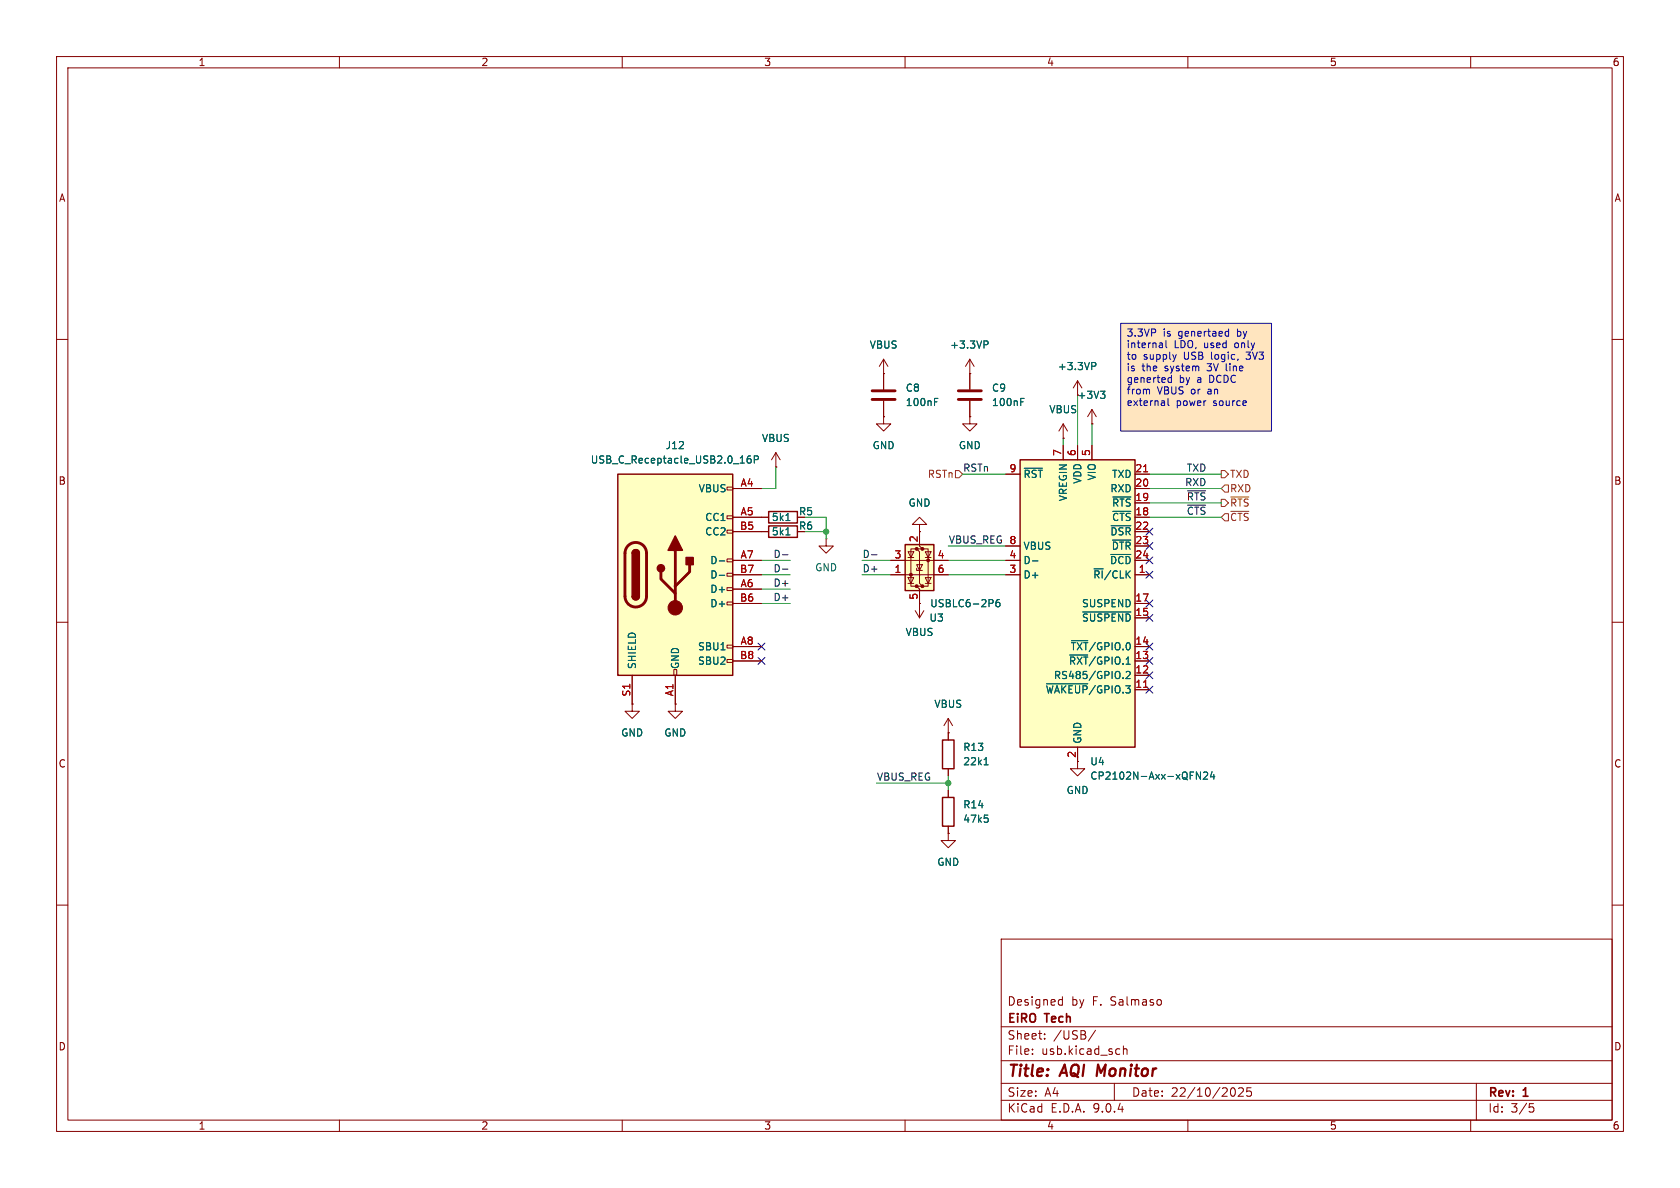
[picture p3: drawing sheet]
(kicad_sch
 (version 20250114)
 (generator "eeschema")
 (generator_version "9.0")
 (paper "A4")
 (title_block
  (title "AQI Monitor")
  (date "22/10/2025")
  (rev "1")
  (company "EiRO Tech")
  (comment 1 "Designed by F. Salmaso"))
 (lib_symbols
  (symbol "Connector:USB_C_Receptacle_USB2.0_16P"
   (pin_names
    (offset 1.016)) (exclude_from_sim no) (in_bom yes) (on_board yes)
   (property "Reference" "J" (at 0 22.225 0) (effects (font (size 1.27 1.27))))
   (property "Value" "USB_C_Receptacle_USB2.0_16P" (at 0 19.685 0) (effects (font (size 1.27 1.27))))
   (property "Footprint" "" (at 3.81 0 0) (effects (font (size 1.27 1.27)) (hide yes)))
   (property "Datasheet" "https://www.usb.org/sites/default/files/documents/usb_type-c.zip" (at 3.81 0 0) (effects (font (size 1.27 1.27)) (hide yes)))
   (property "Description" "USB 2.0-only 16P Type-C Receptacle connector" (at 0 0 0) (effects (font (size 1.27 1.27)) (hide yes)))
   (symbol "USB_C_Receptacle_USB2.0_16P_0_0"
    (rectangle (start -0.254 -17.78) (end 0.254 -16.764) (stroke (width 0) (type default)) (fill (type none)))
    (rectangle (start 10.16 15.494) (end 9.144 14.986) (stroke (width 0) (type default)) (fill (type none)))
    (rectangle (start 10.16 10.414) (end 9.144 9.906) (stroke (width 0) (type default)) (fill (type none)))
    (rectangle (start 10.16 7.874) (end 9.144 7.366) (stroke (width 0) (type default)) (fill (type none)))
    (rectangle (start 10.16 2.794) (end 9.144 2.286) (stroke (width 0) (type default)) (fill (type none)))
    (rectangle (start 10.16 0.254) (end 9.144 -0.254) (stroke (width 0) (type default)) (fill (type none)))
    (rectangle (start 10.16 -2.286) (end 9.144 -2.794) (stroke (width 0) (type default)) (fill (type none)))
    (rectangle (start 10.16 -4.826) (end 9.144 -5.334) (stroke (width 0) (type default)) (fill (type none)))
    (rectangle (start 10.16 -12.446) (end 9.144 -12.954) (stroke (width 0) (type default)) (fill (type none)))
    (rectangle (start 10.16 -14.986) (end 9.144 -15.494) (stroke (width 0) (type default)) (fill (type none))))
   (symbol "USB_C_Receptacle_USB2.0_16P_0_1"
    (rectangle (start -10.16 17.78) (end 10.16 -17.78) (stroke (width 0.254) (type default)) (fill (type background)))
    (polyline (pts (xy -8.89 -3.81) (xy -8.89 3.81)) (stroke (width 0.508) (type default)) (fill (type none)))
    (rectangle (start -7.62 -3.81) (end -6.35 3.81) (stroke (width 0.254) (type default)) (fill (type outline)))
    (arc (start -7.62 3.81) (mid -6.985 4.4423) (end -6.35 3.81) (stroke (width 0.254) (type default)) (fill (type none)))
    (arc (start -7.62 3.81) (mid -6.985 4.4423) (end -6.35 3.81) (stroke (width 0.254) (type default)) (fill (type outline)))
    (arc (start -8.89 3.81) (mid -6.985 5.7067) (end -5.08 3.81) (stroke (width 0.508) (type default)) (fill (type none)))
    (arc (start -5.08 -3.81) (mid -6.985 -5.7067) (end -8.89 -3.81) (stroke (width 0.508) (type default)) (fill (type none)))
    (arc (start -6.35 -3.81) (mid -6.985 -4.4423) (end -7.62 -3.81) (stroke (width 0.254) (type default)) (fill (type none)))
    (arc (start -6.35 -3.81) (mid -6.985 -4.4423) (end -7.62 -3.81) (stroke (width 0.254) (type default)) (fill (type outline)))
    (polyline (pts (xy -5.08 3.81) (xy -5.08 -3.81)) (stroke (width 0.508) (type default)) (fill (type none)))
    (circle (center -2.54 1.143) (radius 0.635) (stroke (width 0.254) (type default)) (fill (type outline)))
    (polyline (pts (xy -1.27 4.318) (xy 0 6.858) (xy 1.27 4.318) (xy -1.27 4.318)) (stroke (width 0.254) (type default)) (fill (type outline)))
    (polyline (pts (xy 0 -2.032) (xy 2.54 0.508) (xy 2.54 1.778)) (stroke (width 0.508) (type default)) (fill (type none)))
    (polyline (pts (xy 0 -3.302) (xy -2.54 -0.762) (xy -2.54 0.508)) (stroke (width 0.508) (type default)) (fill (type none)))
    (polyline (pts (xy 0 -5.842) (xy 0 4.318)) (stroke (width 0.508) (type default)) (fill (type none)))
    (circle (center 0 -5.842) (radius 1.27) (stroke (width 0) (type default)) (fill (type outline)))
    (rectangle (start 1.905 1.778) (end 3.175 3.048) (stroke (width 0.254) (type default)) (fill (type outline))))
   (symbol "USB_C_Receptacle_USB2.0_16P_1_1"
    (pin passive line (at -7.62 -22.86 90) (length 5.08) (name "SHIELD" (effects (font (size 1.27 1.27)))) (number "S1" (effects (font (size 1.27 1.27)))))
    (pin passive line (at 0 -22.86 90) (length 5.08) (name "GND" (effects (font (size 1.27 1.27)))) (number "A1" (effects (font (size 1.27 1.27)))))
    (pin passive line (at 0 -22.86 90) (length 5.08) (hide yes) (name "GND" (effects (font (size 1.27 1.27)))) (number "A12" (effects (font (size 1.27 1.27)))))
    (pin passive line (at 0 -22.86 90) (length 5.08) (hide yes) (name "GND" (effects (font (size 1.27 1.27)))) (number "B1" (effects (font (size 1.27 1.27)))))
    (pin passive line (at 0 -22.86 90) (length 5.08) (hide yes) (name "GND" (effects (font (size 1.27 1.27)))) (number "B12" (effects (font (size 1.27 1.27)))))
    (pin passive line (at 15.24 15.24 180) (length 5.08) (name "VBUS" (effects (font (size 1.27 1.27)))) (number "A4" (effects (font (size 1.27 1.27)))))
    (pin passive line (at 15.24 15.24 180) (length 5.08) (hide yes) (name "VBUS" (effects (font (size 1.27 1.27)))) (number "A9" (effects (font (size 1.27 1.27)))))
    (pin passive line (at 15.24 15.24 180) (length 5.08) (hide yes) (name "VBUS" (effects (font (size 1.27 1.27)))) (number "B4" (effects (font (size 1.27 1.27)))))
    (pin passive line (at 15.24 15.24 180) (length 5.08) (hide yes) (name "VBUS" (effects (font (size 1.27 1.27)))) (number "B9" (effects (font (size 1.27 1.27)))))
    (pin bidirectional line (at 15.24 10.16 180) (length 5.08) (name "CC1" (effects (font (size 1.27 1.27)))) (number "A5" (effects (font (size 1.27 1.27)))))
    (pin bidirectional line (at 15.24 7.62 180) (length 5.08) (name "CC2" (effects (font (size 1.27 1.27)))) (number "B5" (effects (font (size 1.27 1.27)))))
    (pin bidirectional line (at 15.24 2.54 180) (length 5.08) (name "D-" (effects (font (size 1.27 1.27)))) (number "A7" (effects (font (size 1.27 1.27)))))
    (pin bidirectional line (at 15.24 0 180) (length 5.08) (name "D-" (effects (font (size 1.27 1.27)))) (number "B7" (effects (font (size 1.27 1.27)))))
    (pin bidirectional line (at 15.24 -2.54 180) (length 5.08) (name "D+" (effects (font (size 1.27 1.27)))) (number "A6" (effects (font (size 1.27 1.27)))))
    (pin bidirectional line (at 15.24 -5.08 180) (length 5.08) (name "D+" (effects (font (size 1.27 1.27)))) (number "B6" (effects (font (size 1.27 1.27)))))
    (pin bidirectional line (at 15.24 -12.7 180) (length 5.08) (name "SBU1" (effects (font (size 1.27 1.27)))) (number "A8" (effects (font (size 1.27 1.27)))))
    (pin bidirectional line (at 15.24 -15.24 180) (length 5.08) (name "SBU2" (effects (font (size 1.27 1.27)))) (number "B8" (effects (font (size 1.27 1.27))))))
   (embedded_fonts no))
  (symbol "Device:C"
   (pin_numbers (hide yes))
   (pin_names
    (offset 0.254)) (exclude_from_sim no) (in_bom yes) (on_board yes)
   (property "Reference" "C" (at 0.635 2.54 0) (effects (font (size 1.27 1.27)) (justify left)))
   (property "Value" "C" (at 0.635 -2.54 0) (effects (font (size 1.27 1.27)) (justify left)))
   (property "Footprint" "" (at 0.9652 -3.81 0) (effects (font (size 1.27 1.27)) (hide yes)))
   (property "Datasheet" "~" (at 0 0 0) (effects (font (size 1.27 1.27)) (hide yes)))
   (property "Description" "Unpolarized capacitor" (at 0 0 0) (effects (font (size 1.27 1.27)) (hide yes)))
   (symbol "C_0_1"
    (polyline (pts (xy -2.032 0.762) (xy 2.032 0.762)) (stroke (width 0.508) (type default)) (fill (type none)))
    (polyline (pts (xy -2.032 -0.762) (xy 2.032 -0.762)) (stroke (width 0.508) (type default)) (fill (type none))))
   (symbol "C_1_1"
    (pin passive line (at 0 3.81 270) (length 2.794) (name "~" (effects (font (size 1.27 1.27)))) (number "1" (effects (font (size 1.27 1.27)))))
    (pin passive line (at 0 -3.81 90) (length 2.794) (name "~" (effects (font (size 1.27 1.27)))) (number "2" (effects (font (size 1.27 1.27))))))
   (embedded_fonts no))
  (symbol "Device:R"
   (pin_numbers (hide yes))
   (pin_names
    (offset 0)) (exclude_from_sim no) (in_bom yes) (on_board yes)
   (property "Reference" "R" (at 2.032 0 90) (effects (font (size 1.27 1.27))))
   (property "Value" "R" (at 0 0 90) (effects (font (size 1.27 1.27))))
   (property "Footprint" "" (at -1.778 0 90) (effects (font (size 1.27 1.27)) (hide yes)))
   (property "Datasheet" "~" (at 0 0 0) (effects (font (size 1.27 1.27)) (hide yes)))
   (property "Description" "Resistor" (at 0 0 0) (effects (font (size 1.27 1.27)) (hide yes)))
   (symbol "R_0_1"
    (rectangle (start -1.016 -2.54) (end 1.016 2.54) (stroke (width 0.254) (type default)) (fill (type none))))
   (symbol "R_1_1"
    (pin passive line (at 0 3.81 270) (length 1.27) (name "~" (effects (font (size 1.27 1.27)))) (number "1" (effects (font (size 1.27 1.27)))))
    (pin passive line (at 0 -3.81 90) (length 1.27) (name "~" (effects (font (size 1.27 1.27)))) (number "2" (effects (font (size 1.27 1.27))))))
   (embedded_fonts no))
  (symbol "Interface_USB:CP2102N-Axx-xQFN24" (exclude_from_sim no) (in_bom yes) (on_board yes)
   (property "Reference" "U" (at -8.89 26.67 0) (effects (font (size 1.27 1.27))))
   (property "Value" "CP2102N-Axx-xQFN24" (at 13.97 26.67 0) (effects (font (size 1.27 1.27))))
   (property "Footprint" "Package_DFN_QFN:QFN-24-1EP_4x4mm_P0.5mm_EP2.6x2.6mm" (at 31.75 -26.67 0) (effects (font (size 1.27 1.27)) (hide yes)))
   (property "Datasheet" "https://www.silabs.com/documents/public/data-sheets/cp2102n-datasheet.pdf" (at 1.27 -19.05 0) (effects (font (size 1.27 1.27)) (hide yes)))
   (property "Description" "USB to UART master bridge, QFN-24" (at 0 0 0) (effects (font (size 1.27 1.27)) (hide yes)))
   (symbol "CP2102N-Axx-xQFN24_0_1"
    (rectangle (start -10.16 25.4) (end 10.16 -25.4) (stroke (width 0.254) (type default)) (fill (type background))))
   (symbol "CP2102N-Axx-xQFN24_1_1"
    (pin input line (at -12.7 22.86 0) (length 2.54) (name "~{RST}" (effects (font (size 1.27 1.27)))) (number "9" (effects (font (size 1.27 1.27)))))
    (pin input line (at -12.7 10.16 0) (length 2.54) (name "VBUS" (effects (font (size 1.27 1.27)))) (number "8" (effects (font (size 1.27 1.27)))))
    (pin bidirectional line (at -12.7 7.62 0) (length 2.54) (name "D-" (effects (font (size 1.27 1.27)))) (number "4" (effects (font (size 1.27 1.27)))))
    (pin bidirectional line (at -12.7 5.08 0) (length 2.54) (name "D+" (effects (font (size 1.27 1.27)))) (number "3" (effects (font (size 1.27 1.27)))))
    (pin no_connect line (at -10.16 -22.86 0) (length 2.54) (hide yes) (name "NC" (effects (font (size 1.27 1.27)))) (number "10" (effects (font (size 1.27 1.27)))))
    (pin power_in line (at -2.54 27.94 270) (length 2.54) (name "VREGIN" (effects (font (size 1.27 1.27)))) (number "7" (effects (font (size 1.27 1.27)))))
    (pin power_in line (at 0 27.94 270) (length 2.54) (name "VDD" (effects (font (size 1.27 1.27)))) (number "6" (effects (font (size 1.27 1.27)))))
    (pin power_in line (at 0 -27.94 90) (length 2.54) (name "GND" (effects (font (size 1.27 1.27)))) (number "2" (effects (font (size 1.27 1.27)))))
    (pin passive line (at 0 -27.94 90) (length 2.54) (hide yes) (name "GND" (effects (font (size 1.27 1.27)))) (number "25" (effects (font (size 1.27 1.27)))))
    (pin power_in line (at 2.54 27.94 270) (length 2.54) (name "VIO" (effects (font (size 1.27 1.27)))) (number "5" (effects (font (size 1.27 1.27)))))
    (pin no_connect line (at 10.16 -22.86 180) (length 2.54) (hide yes) (name "NC" (effects (font (size 1.27 1.27)))) (number "16" (effects (font (size 1.27 1.27)))))
    (pin output line (at 12.7 22.86 180) (length 2.54) (name "TXD" (effects (font (size 1.27 1.27)))) (number "21" (effects (font (size 1.27 1.27)))))
    (pin input line (at 12.7 20.32 180) (length 2.54) (name "RXD" (effects (font (size 1.27 1.27)))) (number "20" (effects (font (size 1.27 1.27)))))
    (pin output line (at 12.7 17.78 180) (length 2.54) (name "~{RTS}" (effects (font (size 1.27 1.27)))) (number "19" (effects (font (size 1.27 1.27)))))
    (pin input line (at 12.7 15.24 180) (length 2.54) (name "~{CTS}" (effects (font (size 1.27 1.27)))) (number "18" (effects (font (size 1.27 1.27)))))
    (pin input line (at 12.7 12.7 180) (length 2.54) (name "~{DSR}" (effects (font (size 1.27 1.27)))) (number "22" (effects (font (size 1.27 1.27)))))
    (pin output line (at 12.7 10.16 180) (length 2.54) (name "~{DTR}" (effects (font (size 1.27 1.27)))) (number "23" (effects (font (size 1.27 1.27)))))
    (pin input line (at 12.7 7.62 180) (length 2.54) (name "~{DCD}" (effects (font (size 1.27 1.27)))) (number "24" (effects (font (size 1.27 1.27)))))
    (pin bidirectional line (at 12.7 5.08 180) (length 2.54) (name "~{RI}/CLK" (effects (font (size 1.27 1.27)))) (number "1" (effects (font (size 1.27 1.27)))))
    (pin output line (at 12.7 0 180) (length 2.54) (name "SUSPEND" (effects (font (size 1.27 1.27)))) (number "17" (effects (font (size 1.27 1.27)))))
    (pin output line (at 12.7 -2.54 180) (length 2.54) (name "~{SUSPEND}" (effects (font (size 1.27 1.27)))) (number "15" (effects (font (size 1.27 1.27)))))
    (pin bidirectional line (at 12.7 -7.62 180) (length 2.54) (name "~{TXT}/GPIO.0" (effects (font (size 1.27 1.27)))) (number "14" (effects (font (size 1.27 1.27)))))
    (pin bidirectional line (at 12.7 -10.16 180) (length 2.54) (name "~{RXT}/GPIO.1" (effects (font (size 1.27 1.27)))) (number "13" (effects (font (size 1.27 1.27)))))
    (pin bidirectional line (at 12.7 -12.7 180) (length 2.54) (name "RS485/GPIO.2" (effects (font (size 1.27 1.27)))) (number "12" (effects (font (size 1.27 1.27)))))
    (pin bidirectional line (at 12.7 -15.24 180) (length 2.54) (name "~{WAKEUP}/GPIO.3" (effects (font (size 1.27 1.27)))) (number "11" (effects (font (size 1.27 1.27))))))
   (embedded_fonts no))
  (symbol "Power_Protection:USBLC6-2P6"
   (pin_names (hide yes)) (exclude_from_sim no) (in_bom yes) (on_board yes)
   (property "Reference" "U" (at 0.635 5.715 0) (effects (font (size 1.27 1.27)) (justify left)))
   (property "Value" "USBLC6-2P6" (at 0.635 3.81 0) (effects (font (size 1.27 1.27)) (justify left)))
   (property "Footprint" "Package_TO_SOT_SMD:SOT-666" (at 1.016 -6.731 0) (effects (font (size 1.27 1.27)
    (italic yes)) (justify left) (hide yes)))
   (property "Datasheet" "https://www.st.com/resource/en/datasheet/usblc6-2.pdf" (at 1.016 -8.636 0) (effects (font (size 1.27 1.27)) (justify left) (hide yes)))
   (property "Description" "Very low capacitance ESD protection diode, 2 data-line, SOT-666" (at 0 0 0) (effects (font (size 1.27 1.27)) (hide yes)))
   (symbol "USBLC6-2P6_0_0"
    (circle (center -1.524 0) (radius 0.0001) (stroke (width 0.508) (type default)) (fill (type none)))
    (circle (center -0.508 2.032) (radius 0.0001) (stroke (width 0.508) (type default)) (fill (type none)))
    (circle (center -0.508 -4.572) (radius 0.0001) (stroke (width 0.508) (type default)) (fill (type none)))
    (circle (center 0.508 2.032) (radius 0.0001) (stroke (width 0.508) (type default)) (fill (type none)))
    (circle (center 0.508 -4.572) (radius 0.0001) (stroke (width 0.508) (type default)) (fill (type none)))
    (circle (center 1.524 -2.54) (radius 0.0001) (stroke (width 0.508) (type default)) (fill (type none))))
   (symbol "USBLC6-2P6_0_1"
    (polyline (pts (xy -2.54 0) (xy 2.54 0)) (stroke (width 0) (type default)) (fill (type none)))
    (polyline (pts (xy -2.54 -2.54) (xy 2.54 -2.54)) (stroke (width 0) (type default)) (fill (type none)))
    (polyline (pts (xy -2.032 0.508) (xy -1.016 0.508) (xy -1.524 1.524) (xy -2.032 0.508)) (stroke (width 0) (type default)) (fill (type none)))
    (polyline (pts (xy -2.032 -3.048) (xy -1.016 -3.048)) (stroke (width 0) (type default)) (fill (type none)))
    (polyline (pts (xy -1.016 1.524) (xy -2.032 1.524)) (stroke (width 0) (type default)) (fill (type none)))
    (polyline (pts (xy -1.016 -4.064) (xy -2.032 -4.064) (xy -1.524 -3.048) (xy -1.016 -4.064)) (stroke (width 0) (type default)) (fill (type none)))
    (polyline (pts (xy -0.508 -1.143) (xy -0.508 -0.762) (xy 0.508 -0.762)) (stroke (width 0) (type default)) (fill (type none)))
    (polyline (pts (xy 0 2.54) (xy -0.508 2.032) (xy 0.508 2.032) (xy 0 1.524) (xy 0 -4.064) (xy -0.508 -4.572) (xy 0.508 -4.572) (xy 0 -5.08)) (stroke (width 0) (type default)) (fill (type none)))
    (polyline (pts (xy 0.508 -1.778) (xy -0.508 -1.778) (xy 0 -0.762) (xy 0.508 -1.778)) (stroke (width 0) (type default)) (fill (type none)))
    (polyline (pts (xy 1.016 1.524) (xy 2.032 1.524)) (stroke (width 0) (type default)) (fill (type none)))
    (polyline (pts (xy 1.016 -3.048) (xy 2.032 -3.048)) (stroke (width 0) (type default)) (fill (type none)))
    (polyline (pts (xy 2.032 0.508) (xy 1.016 0.508) (xy 1.524 1.524) (xy 2.032 0.508)) (stroke (width 0) (type default)) (fill (type none)))
    (polyline (pts (xy 2.032 -4.064) (xy 1.016 -4.064) (xy 1.524 -3.048) (xy 2.032 -4.064)) (stroke (width 0) (type default)) (fill (type none))))
   (symbol "USBLC6-2P6_1_1"
    (rectangle (start -2.54 2.794) (end 2.54 -5.334) (stroke (width 0.254) (type default)) (fill (type background)))
    (polyline (pts (xy -0.508 2.032) (xy -1.524 2.032) (xy -1.524 -4.572) (xy -0.508 -4.572)) (stroke (width 0) (type default)) (fill (type none)))
    (polyline (pts (xy 0.508 -4.572) (xy 1.524 -4.572) (xy 1.524 2.032) (xy 0.508 2.032)) (stroke (width 0) (type default)) (fill (type none)))
    (pin passive line (at -5.08 0 0) (length 2.54) (name "I/O1" (effects (font (size 1.27 1.27)))) (number "1" (effects (font (size 1.27 1.27)))))
    (pin passive line (at -5.08 -2.54 0) (length 2.54) (name "I/O2" (effects (font (size 1.27 1.27)))) (number "3" (effects (font (size 1.27 1.27)))))
    (pin passive line (at 0 5.08 270) (length 2.54) (name "VBUS" (effects (font (size 1.27 1.27)))) (number "5" (effects (font (size 1.27 1.27)))))
    (pin passive line (at 0 -7.62 90) (length 2.54) (name "GND" (effects (font (size 1.27 1.27)))) (number "2" (effects (font (size 1.27 1.27)))))
    (pin passive line (at 5.08 0 180) (length 2.54) (name "I/O1" (effects (font (size 1.27 1.27)))) (number "6" (effects (font (size 1.27 1.27)))))
    (pin passive line (at 5.08 -2.54 180) (length 2.54) (name "I/O2" (effects (font (size 1.27 1.27)))) (number "4" (effects (font (size 1.27 1.27))))))
   (embedded_fonts no))
  (symbol "power:+3.3VP"
   (power)
   (pin_numbers (hide yes))
   (pin_names
    (offset 0) (hide yes)) (exclude_from_sim no) (in_bom yes) (on_board yes)
   (property "Reference" "#PWR" (at 3.81 -1.27 0) (effects (font (size 1.27 1.27)) (hide yes)))
   (property "Value" "+3.3VP" (at 0 3.556 0) (effects (font (size 1.27 1.27))))
   (property "Footprint" "" (at 0 0 0) (effects (font (size 1.27 1.27)) (hide yes)))
   (property "Datasheet" "" (at 0 0 0) (effects (font (size 1.27 1.27)) (hide yes)))
   (property "Description" "Power symbol creates a global label with name \"+3.3VP\"" (at 0 0 0) (effects (font (size 1.27 1.27)) (hide yes)))
   (symbol "+3.3VP_0_0"
    (pin power_in line (at 0 0 90) (length 0) (name "~" (effects (font (size 1.27 1.27)))) (number "1" (effects (font (size 1.27 1.27))))))
   (symbol "+3.3VP_0_1"
    (polyline (pts (xy -0.762 1.27) (xy 0 2.54)) (stroke (width 0) (type default)) (fill (type none)))
    (polyline (pts (xy 0 2.54) (xy 0.762 1.27)) (stroke (width 0) (type default)) (fill (type none)))
    (polyline (pts (xy 0 0) (xy 0 2.54)) (stroke (width 0) (type default)) (fill (type none))))
   (embedded_fonts no))
  (symbol "power:+3V3"
   (power)
   (pin_numbers (hide yes))
   (pin_names
    (offset 0) (hide yes)) (exclude_from_sim no) (in_bom yes) (on_board yes)
   (property "Reference" "#PWR" (at 0 -3.81 0) (effects (font (size 1.27 1.27)) (hide yes)))
   (property "Value" "+3V3" (at 0 3.556 0) (effects (font (size 1.27 1.27))))
   (property "Footprint" "" (at 0 0 0) (effects (font (size 1.27 1.27)) (hide yes)))
   (property "Datasheet" "" (at 0 0 0) (effects (font (size 1.27 1.27)) (hide yes)))
   (property "Description" "Power symbol creates a global label with name \"+3V3\"" (at 0 0 0) (effects (font (size 1.27 1.27)) (hide yes)))
   (symbol "+3V3_0_1"
    (polyline (pts (xy -0.762 1.27) (xy 0 2.54)) (stroke (width 0) (type default)) (fill (type none)))
    (polyline (pts (xy 0 2.54) (xy 0.762 1.27)) (stroke (width 0) (type default)) (fill (type none)))
    (polyline (pts (xy 0 0) (xy 0 2.54)) (stroke (width 0) (type default)) (fill (type none))))
   (symbol "+3V3_1_1"
    (pin power_in line (at 0 0 90) (length 0) (name "~" (effects (font (size 1.27 1.27)))) (number "1" (effects (font (size 1.27 1.27))))))
   (embedded_fonts no))
  (symbol "power:GND"
   (power)
   (pin_numbers (hide yes))
   (pin_names
    (offset 0) (hide yes)) (exclude_from_sim no) (in_bom yes) (on_board yes)
   (property "Reference" "#PWR" (at 0 -6.35 0) (effects (font (size 1.27 1.27)) (hide yes)))
   (property "Value" "GND" (at 0 -3.81 0) (effects (font (size 1.27 1.27))))
   (property "Footprint" "" (at 0 0 0) (effects (font (size 1.27 1.27)) (hide yes)))
   (property "Datasheet" "" (at 0 0 0) (effects (font (size 1.27 1.27)) (hide yes)))
   (property "Description" "Power symbol creates a global label with name \"GND\" , ground" (at 0 0 0) (effects (font (size 1.27 1.27)) (hide yes)))
   (symbol "GND_0_1"
    (polyline (pts (xy 0 0) (xy 0 -1.27) (xy 1.27 -1.27) (xy 0 -2.54) (xy -1.27 -1.27) (xy 0 -1.27)) (stroke (width 0) (type default)) (fill (type none))))
   (symbol "GND_1_1"
    (pin power_in line (at 0 0 270) (length 0) (name "~" (effects (font (size 1.27 1.27)))) (number "1" (effects (font (size 1.27 1.27))))))
   (embedded_fonts no))
  (symbol "power:VBUS"
   (power)
   (pin_numbers (hide yes))
   (pin_names
    (offset 0) (hide yes)) (exclude_from_sim no) (in_bom yes) (on_board yes)
   (property "Reference" "#PWR" (at 0 -3.81 0) (effects (font (size 1.27 1.27)) (hide yes)))
   (property "Value" "VBUS" (at 0 3.556 0) (effects (font (size 1.27 1.27))))
   (property "Footprint" "" (at 0 0 0) (effects (font (size 1.27 1.27)) (hide yes)))
   (property "Datasheet" "" (at 0 0 0) (effects (font (size 1.27 1.27)) (hide yes)))
   (property "Description" "Power symbol creates a global label with name \"VBUS\"" (at 0 0 0) (effects (font (size 1.27 1.27)) (hide yes)))
   (symbol "VBUS_0_1"
    (polyline (pts (xy -0.762 1.27) (xy 0 2.54)) (stroke (width 0) (type default)) (fill (type none)))
    (polyline (pts (xy 0 2.54) (xy 0.762 1.27)) (stroke (width 0) (type default)) (fill (type none)))
    (polyline (pts (xy 0 0) (xy 0 2.54)) (stroke (width 0) (type default)) (fill (type none))))
   (symbol "VBUS_1_1"
    (pin power_in line (at 0 0 90) (length 0) (name "~" (effects (font (size 1.27 1.27)))) (number "1" (effects (font (size 1.27 1.27))))))
   (embedded_fonts no)))
 (text_box "3.3VP is genertaed by internal LDO, used only to supply USB logic, 3V3 is the system 3V line generted by a DCDC from VBUS or an external power source"
  (exclude_from_sim no)
  (at 198.12 57.15 0)
  (size 26.67 19.05)
  (margins 0.9525 0.9525 0.9525 0.9525)
  (stroke (width 0) (type solid))
  (fill (type color) (color 255 229 191 1))
  (effects (font (size 1.27 1.27)) (justify left top)))
 (junction
  (at 146.05 93.98)
  (diameter 0)
  (color 0 0 0 0))
 (junction
  (at 167.64 138.43)
  (diameter 0)
  (color 0 0 0 0))
 (no_connect
  (at 203.2 96.52))
 (no_connect
  (at 134.62 114.3))
 (no_connect
  (at 134.62 116.84))
 (no_connect
  (at 203.2 99.06))
 (no_connect
  (at 203.2 121.92))
 (no_connect
  (at 203.2 93.98))
 (no_connect
  (at 203.2 119.38))
 (no_connect
  (at 203.2 116.84))
 (no_connect
  (at 203.2 106.68))
 (no_connect
  (at 203.2 109.22))
 (no_connect
  (at 203.2 114.3))
 (no_connect
  (at 203.2 101.6))
 (wire
  (pts (xy 203.2 83.82) (xy 215.9 83.82))
  (stroke (width 0) (type default)))
 (wire
  (pts (xy 203.2 88.9) (xy 215.9 88.9))
  (stroke (width 0) (type default)))
 (wire
  (pts (xy 146.05 91.44) (xy 142.24 91.44))
  (stroke (width 0) (type default)))
 (wire
  (pts (xy 203.2 91.44) (xy 215.9 91.44))
  (stroke (width 0) (type default)))
 (wire
  (pts (xy 139.7 104.14) (xy 134.62 104.14))
  (stroke (width 0) (type default)))
 (wire
  (pts (xy 170.18 83.82) (xy 177.8 83.82))
  (stroke (width 0) (type default)))
 (wire
  (pts (xy 142.24 93.98) (xy 146.05 93.98))
  (stroke (width 0) (type default)))
 (wire
  (pts (xy 152.4 99.06) (xy 157.48 99.06))
  (stroke (width 0) (type default)))
 (wire
  (pts (xy 167.64 138.43) (xy 167.64 139.7))
  (stroke (width 0) (type default)))
 (wire
  (pts (xy 190.5 69.85) (xy 190.5 78.74))
  (stroke (width 0) (type default)))
 (wire
  (pts (xy 146.05 93.98) (xy 146.05 91.44))
  (stroke (width 0) (type default)))
 (wire
  (pts (xy 167.64 99.06) (xy 177.8 99.06))
  (stroke (width 0) (type default)))
 (wire
  (pts (xy 154.94 138.43) (xy 167.64 138.43))
  (stroke (width 0) (type default)))
 (wire
  (pts (xy 137.16 86.36) (xy 134.62 86.36))
  (stroke (width 0) (type default)))
 (wire
  (pts (xy 203.2 86.36) (xy 215.9 86.36))
  (stroke (width 0) (type default)))
 (wire
  (pts (xy 139.7 101.6) (xy 134.62 101.6))
  (stroke (width 0) (type default)))
 (wire
  (pts (xy 187.96 77.47) (xy 187.96 78.74))
  (stroke (width 0) (type default)))
 (wire
  (pts (xy 167.64 101.6) (xy 177.8 101.6))
  (stroke (width 0) (type default)))
 (wire
  (pts (xy 146.05 95.25) (xy 146.05 93.98))
  (stroke (width 0) (type default)))
 (wire
  (pts (xy 139.7 99.06) (xy 134.62 99.06))
  (stroke (width 0) (type default)))
 (wire
  (pts (xy 167.64 137.16) (xy 167.64 138.43))
  (stroke (width 0) (type default)))
 (wire
  (pts (xy 139.7 106.68) (xy 134.62 106.68))
  (stroke (width 0) (type default)))
 (wire
  (pts (xy 167.64 96.52) (xy 177.8 96.52))
  (stroke (width 0) (type default)))
 (wire
  (pts (xy 152.4 101.6) (xy 157.48 101.6))
  (stroke (width 0) (type default)))
 (wire
  (pts (xy 193.04 74.93) (xy 193.04 78.74))
  (stroke (width 0) (type default)))
 (wire
  (pts (xy 137.16 82.55) (xy 137.16 86.36))
  (stroke (width 0) (type default)))
 (label "RSTn"
  (at 170.18 83.82 0)
  (effects (font (size 1.27 1.27)) (justify left bottom)))
 (label "D-"
  (at 139.7 101.6 180)
  (effects (font (size 1.27 1.27)) (justify right bottom)))
 (label "VBUS_REG"
  (at 167.64 96.52 0)
  (effects (font (size 1.27 1.27)) (justify left bottom)))
 (label "D+"
  (at 152.4 101.6 0)
  (effects (font (size 1.27 1.27)) (justify left bottom)))
 (label "RXD"
  (at 213.36 86.36 180)
  (effects (font (size 1.27 1.27)) (justify right bottom)))
 (label "~{CTS}"
  (at 213.36 91.44 180)
  (effects (font (size 1.27 1.27)) (justify right bottom)))
 (label "TXD"
  (at 213.36 83.82 180)
  (effects (font (size 1.27 1.27)) (justify right bottom)))
 (label "VBUS_REG"
  (at 154.94 138.43 0)
  (effects (font (size 1.27 1.27)) (justify left bottom)))
 (label "~{RTS}"
  (at 213.36 88.9 180)
  (effects (font (size 1.27 1.27)) (justify right bottom)))
 (label "D+"
  (at 139.7 104.14 180)
  (effects (font (size 1.27 1.27)) (justify right bottom)))
 (label "D+"
  (at 139.7 106.68 180)
  (effects (font (size 1.27 1.27)) (justify right bottom)))
 (label "D-"
  (at 152.4 99.06 0)
  (effects (font (size 1.27 1.27)) (justify left bottom)))
 (label "D-"
  (at 139.7 99.06 180)
  (effects (font (size 1.27 1.27)) (justify right bottom)))
 (hierarchical_label "~{RTS}"
  (shape output)
  (at 215.9 88.9 0)
  (effects (font (size 1.27 1.27)) (justify left)))
 (hierarchical_label "~{CTS}"
  (shape input)
  (at 215.9 91.44 0)
  (effects (font (size 1.27 1.27)) (justify left)))
 (hierarchical_label "RXD"
  (shape input)
  (at 215.9 86.36 0)
  (effects (font (size 1.27 1.27)) (justify left)))
 (hierarchical_label "TXD"
  (shape output)
  (at 215.9 83.82 0)
  (effects (font (size 1.27 1.27)) (justify left)))
 (hierarchical_label "RSTn"
  (shape input)
  (at 170.18 83.82 180)
  (effects (font (size 1.27 1.27)) (justify right)))
 (symbol
  (lib_id "power:GND")
  (at 146.05 95.25 0)
  (unit 1)
  (exclude_from_sim no)
  (in_bom yes)
  (on_board yes)
  (dnp no)
  (fields_autoplaced yes)
  (property "Reference" "#PWR028" (at 146.05 101.6 0) (effects (font (size 1.27 1.27)) (hide yes)))
  (property "Value" "GND" (at 146.05 100.33 0) (effects (font (size 1.27 1.27))))
  (property "Footprint" "" (at 146.05 95.25 0) (effects (font (size 1.27 1.27)) (hide yes)))
  (property "Datasheet" "" (at 146.05 95.25 0) (effects (font (size 1.27 1.27)) (hide yes)))
  (property "Description" "Power symbol creates a global label with name \"GND\" , ground" (at 146.05 95.25 0) (effects (font (size 1.27 1.27)) (hide yes)))
  (pin "1"))
 (symbol
  (lib_id "Device:R")
  (at 167.64 133.35 0)
  (unit 1)
  (exclude_from_sim no)
  (in_bom yes)
  (on_board yes)
  (dnp no)
  (fields_autoplaced yes)
  (property "Reference" "R13" (at 170.18 132.0799 0) (effects (font (size 1.27 1.27)) (justify left)))
  (property "Value" "22k1" (at 170.18 134.6199 0) (effects (font (size 1.27 1.27)) (justify left)))
  (property "Footprint" "Resistor_SMD:R_0603_1608Metric_Pad0.98x0.95mm_HandSolder" (at 165.862 133.35 90) (effects (font (size 1.27 1.27)) (hide yes)))
  (property "Datasheet" "~" (at 167.64 133.35 0) (effects (font (size 1.27 1.27)) (hide yes)))
  (property "Description" "Resistor" (at 167.64 133.35 0) (effects (font (size 1.27 1.27)) (hide yes)))
  (pin "2")
  (pin "1"))
 (symbol
  (lib_id "power:+3.3VP")
  (at 171.45 66.04 0)
  (unit 1)
  (exclude_from_sim no)
  (in_bom yes)
  (on_board yes)
  (dnp no)
  (fields_autoplaced yes)
  (property "Reference" "#PWR033" (at 175.26 67.31 0) (effects (font (size 1.27 1.27)) (hide yes)))
  (property "Value" "+3.3VP" (at 171.45 60.96 0) (effects (font (size 1.27 1.27))))
  (property "Footprint" "" (at 171.45 66.04 0) (effects (font (size 1.27 1.27)) (hide yes)))
  (property "Datasheet" "" (at 171.45 66.04 0) (effects (font (size 1.27 1.27)) (hide yes)))
  (property "Description" "Power symbol creates a global label with name \"+3.3VP\"" (at 171.45 66.04 0) (effects (font (size 1.27 1.27)) (hide yes)))
  (pin "1"))
 (symbol
  (lib_id "power:+3V3")
  (at 193.04 74.93 0)
  (unit 1)
  (exclude_from_sim no)
  (in_bom yes)
  (on_board yes)
  (dnp no)
  (fields_autoplaced yes)
  (property "Reference" "#PWR039" (at 193.04 78.74 0) (effects (font (size 1.27 1.27)) (hide yes)))
  (property "Value" "+3V3" (at 193.04 69.85 0) (effects (font (size 1.27 1.27))))
  (property "Footprint" "" (at 193.04 74.93 0) (effects (font (size 1.27 1.27)) (hide yes)))
  (property "Datasheet" "" (at 193.04 74.93 0) (effects (font (size 1.27 1.27)) (hide yes)))
  (property "Description" "Power symbol creates a global label with name \"+3V3\"" (at 193.04 74.93 0) (effects (font (size 1.27 1.27)) (hide yes)))
  (pin "1"))
 (symbol
  (lib_id "power:+3.3VP")
  (at 190.5 69.85 0)
  (unit 1)
  (exclude_from_sim no)
  (in_bom yes)
  (on_board yes)
  (dnp no)
  (fields_autoplaced yes)
  (property "Reference" "#PWR037" (at 194.31 71.12 0) (effects (font (size 1.27 1.27)) (hide yes)))
  (property "Value" "+3.3VP" (at 190.5 64.77 0) (effects (font (size 1.27 1.27))))
  (property "Footprint" "" (at 190.5 69.85 0) (effects (font (size 1.27 1.27)) (hide yes)))
  (property "Datasheet" "" (at 190.5 69.85 0) (effects (font (size 1.27 1.27)) (hide yes)))
  (property "Description" "Power symbol creates a global label with name \"+3.3VP\"" (at 190.5 69.85 0) (effects (font (size 1.27 1.27)) (hide yes)))
  (pin "1"))
 (symbol
  (lib_id "power:GND")
  (at 162.56 93.98 0)
  (mirror x)
  (unit 1)
  (exclude_from_sim no)
  (in_bom yes)
  (on_board yes)
  (dnp no)
  (fields_autoplaced yes)
  (property "Reference" "#PWR031" (at 162.56 87.63 0) (effects (font (size 1.27 1.27)) (hide yes)))
  (property "Value" "GND" (at 162.56 88.9 0) (effects (font (size 1.27 1.27))))
  (property "Footprint" "" (at 162.56 93.98 0) (effects (font (size 1.27 1.27)) (hide yes)))
  (property "Datasheet" "" (at 162.56 93.98 0) (effects (font (size 1.27 1.27)) (hide yes)))
  (property "Description" "Power symbol creates a global label with name \"GND\" , ground" (at 162.56 93.98 0) (effects (font (size 1.27 1.27)) (hide yes)))
  (pin "1"))
 (symbol
  (lib_id "power:VBUS")
  (at 156.21 66.04 0)
  (unit 1)
  (exclude_from_sim no)
  (in_bom yes)
  (on_board yes)
  (dnp no)
  (fields_autoplaced yes)
  (property "Reference" "#PWR029" (at 156.21 69.85 0) (effects (font (size 1.27 1.27)) (hide yes)))
  (property "Value" "VBUS" (at 156.21 60.96 0) (effects (font (size 1.27 1.27))))
  (property "Footprint" "" (at 156.21 66.04 0) (effects (font (size 1.27 1.27)) (hide yes)))
  (property "Datasheet" "" (at 156.21 66.04 0) (effects (font (size 1.27 1.27)) (hide yes)))
  (property "Description" "Power symbol creates a global label with name \"VBUS\"" (at 156.21 66.04 0) (effects (font (size 1.27 1.27)) (hide yes)))
  (pin "1"))
 (symbol
  (lib_id "Device:C")
  (at 171.45 69.85 0)
  (unit 1)
  (exclude_from_sim no)
  (in_bom yes)
  (on_board yes)
  (dnp no)
  (fields_autoplaced yes)
  (property "Reference" "C9" (at 175.26 68.5799 0) (effects (font (size 1.27 1.27)) (justify left)))
  (property "Value" "100nF" (at 175.26 71.1199 0) (effects (font (size 1.27 1.27)) (justify left)))
  (property "Footprint" "Capacitor_SMD:C_0603_1608Metric_Pad1.08x0.95mm_HandSolder" (at 172.4152 73.66 0) (effects (font (size 1.27 1.27)) (hide yes)))
  (property "Datasheet" "~" (at 171.45 69.85 0) (effects (font (size 1.27 1.27)) (hide yes)))
  (property "Description" "Unpolarized capacitor" (at 171.45 69.85 0) (effects (font (size 1.27 1.27)) (hide yes)))
  (pin "1")
  (pin "2"))
 (symbol
  (lib_id "Device:R")
  (at 138.43 91.44 90)
  (unit 1)
  (exclude_from_sim no)
  (in_bom yes)
  (on_board yes)
  (dnp no)
  (property "Reference" "R5" (at 142.494 90.424 90) (effects (font (size 1.27 1.27))))
  (property "Value" "5k1" (at 138.176 91.44 90) (effects (font (size 1.27 1.27))))
  (property "Footprint" "Resistor_SMD:R_0603_1608Metric_Pad0.98x0.95mm_HandSolder" (at 138.43 93.218 90) (effects (font (size 1.27 1.27)) (hide yes)))
  (property "Datasheet" "~" (at 138.43 91.44 0) (effects (font (size 1.27 1.27)) (hide yes)))
  (property "Description" "Resistor" (at 138.43 91.44 0) (effects (font (size 1.27 1.27)) (hide yes)))
  (pin "1")
  (pin "2"))
 (symbol
  (lib_id "power:GND")
  (at 111.76 124.46 0)
  (unit 1)
  (exclude_from_sim no)
  (in_bom yes)
  (on_board yes)
  (dnp no)
  (fields_autoplaced yes)
  (property "Reference" "#PWR025" (at 111.76 130.81 0) (effects (font (size 1.27 1.27)) (hide yes)))
  (property "Value" "GND" (at 111.76 129.54 0) (effects (font (size 1.27 1.27))))
  (property "Footprint" "" (at 111.76 124.46 0) (effects (font (size 1.27 1.27)) (hide yes)))
  (property "Datasheet" "" (at 111.76 124.46 0) (effects (font (size 1.27 1.27)) (hide yes)))
  (property "Description" "Power symbol creates a global label with name \"GND\" , ground" (at 111.76 124.46 0) (effects (font (size 1.27 1.27)) (hide yes)))
  (pin "1"))
 (symbol
  (lib_id "power:GND")
  (at 167.64 147.32 0)
  (unit 1)
  (exclude_from_sim no)
  (in_bom yes)
  (on_board yes)
  (dnp no)
  (fields_autoplaced yes)
  (property "Reference" "#PWR035" (at 167.64 153.67 0) (effects (font (size 1.27 1.27)) (hide yes)))
  (property "Value" "GND" (at 167.64 152.4 0) (effects (font (size 1.27 1.27))))
  (property "Footprint" "" (at 167.64 147.32 0) (effects (font (size 1.27 1.27)) (hide yes)))
  (property "Datasheet" "" (at 167.64 147.32 0) (effects (font (size 1.27 1.27)) (hide yes)))
  (property "Description" "Power symbol creates a global label with name \"GND\" , ground" (at 167.64 147.32 0) (effects (font (size 1.27 1.27)) (hide yes)))
  (pin "1"))
 (symbol
  (lib_id "Power_Protection:USBLC6-2P6")
  (at 162.56 101.6 0)
  (mirror x)
  (unit 1)
  (exclude_from_sim no)
  (in_bom yes)
  (on_board yes)
  (dnp no)
  (property "Reference" "U3" (at 164.2111 109.22 0) (effects (font (size 1.27 1.27)) (justify left)))
  (property "Value" "USBLC6-2P6" (at 164.338 106.68 0) (effects (font (size 1.27 1.27)) (justify left)))
  (property "Footprint" "Package_TO_SOT_SMD:SOT-666" (at 163.576 94.869 0) (effects (font (size 1.27 1.27)
    (italic yes)) (justify left) (hide yes)))
  (property "Datasheet" "https://www.st.com/resource/en/datasheet/usblc6-2.pdf" (at 163.576 92.964 0) (effects (font (size 1.27 1.27)) (justify left) (hide yes)))
  (property "Description" "Very low capacitance ESD protection diode, 2 data-line, SOT-666" (at 162.56 101.6 0) (effects (font (size 1.27 1.27)) (hide yes)))
  (pin "1")
  (pin "5")
  (pin "2")
  (pin "6")
  (pin "4")
  (pin "3"))
 (symbol
  (lib_id "Interface_USB:CP2102N-Axx-xQFN24")
  (at 190.5 106.68 0)
  (unit 1)
  (exclude_from_sim no)
  (in_bom yes)
  (on_board yes)
  (dnp no)
  (fields_autoplaced yes)
  (property "Reference" "U4" (at 192.6433 134.62 0) (effects (font (size 1.27 1.27)) (justify left)))
  (property "Value" "CP2102N-Axx-xQFN24" (at 192.6433 137.16 0) (effects (font (size 1.27 1.27)) (justify left)))
  (property "Footprint" "Package_DFN_QFN:QFN-24-1EP_4x4mm_P0.5mm_EP2.6x2.6mm" (at 222.25 133.35 0) (effects (font (size 1.27 1.27)) (hide yes)))
  (property "Datasheet" "https://www.silabs.com/documents/public/data-sheets/cp2102n-datasheet.pdf" (at 191.77 125.73 0) (effects (font (size 1.27 1.27)) (hide yes)))
  (property "Description" "USB to UART master bridge, QFN-24" (at 190.5 106.68 0) (effects (font (size 1.27 1.27)) (hide yes)))
  (pin "9")
  (pin "8")
  (pin "4")
  (pin "3")
  (pin "10")
  (pin "7")
  (pin "6")
  (pin "2")
  (pin "25")
  (pin "5")
  (pin "16")
  (pin "21")
  (pin "20")
  (pin "19")
  (pin "18")
  (pin "22")
  (pin "23")
  (pin "24")
  (pin "1")
  (pin "17")
  (pin "15")
  (pin "14")
  (pin "13")
  (pin "12")
  (pin "11"))
 (symbol
  (lib_id "Device:C")
  (at 156.21 69.85 0)
  (unit 1)
  (exclude_from_sim no)
  (in_bom yes)
  (on_board yes)
  (dnp no)
  (fields_autoplaced yes)
  (property "Reference" "C8" (at 160.02 68.5799 0) (effects (font (size 1.27 1.27)) (justify left)))
  (property "Value" "100nF" (at 160.02 71.1199 0) (effects (font (size 1.27 1.27)) (justify left)))
  (property "Footprint" "Capacitor_SMD:C_0603_1608Metric_Pad1.08x0.95mm_HandSolder" (at 157.1752 73.66 0) (effects (font (size 1.27 1.27)) (hide yes)))
  (property "Datasheet" "~" (at 156.21 69.85 0) (effects (font (size 1.27 1.27)) (hide yes)))
  (property "Description" "Unpolarized capacitor" (at 156.21 69.85 0) (effects (font (size 1.27 1.27)) (hide yes)))
  (pin "1")
  (pin "2"))
 (symbol
  (lib_id "power:VBUS")
  (at 162.56 106.68 0)
  (mirror x)
  (unit 1)
  (exclude_from_sim no)
  (in_bom yes)
  (on_board yes)
  (dnp no)
  (fields_autoplaced yes)
  (property "Reference" "#PWR032" (at 162.56 102.87 0) (effects (font (size 1.27 1.27)) (hide yes)))
  (property "Value" "VBUS" (at 162.56 111.76 0) (effects (font (size 1.27 1.27))))
  (property "Footprint" "" (at 162.56 106.68 0) (effects (font (size 1.27 1.27)) (hide yes)))
  (property "Datasheet" "" (at 162.56 106.68 0) (effects (font (size 1.27 1.27)) (hide yes)))
  (property "Description" "Power symbol creates a global label with name \"VBUS\"" (at 162.56 106.68 0) (effects (font (size 1.27 1.27)) (hide yes)))
  (pin "1"))
 (symbol
  (lib_id "power:GND")
  (at 190.5 134.62 0)
  (unit 1)
  (exclude_from_sim no)
  (in_bom yes)
  (on_board yes)
  (dnp no)
  (fields_autoplaced yes)
  (property "Reference" "#PWR038" (at 190.5 140.97 0) (effects (font (size 1.27 1.27)) (hide yes)))
  (property "Value" "GND" (at 190.5 139.7 0) (effects (font (size 1.27 1.27))))
  (property "Footprint" "" (at 190.5 134.62 0) (effects (font (size 1.27 1.27)) (hide yes)))
  (property "Datasheet" "" (at 190.5 134.62 0) (effects (font (size 1.27 1.27)) (hide yes)))
  (property "Description" "Power symbol creates a global label with name \"GND\" , ground" (at 190.5 134.62 0) (effects (font (size 1.27 1.27)) (hide yes)))
  (pin "1"))
 (symbol
  (lib_id "power:GND")
  (at 171.45 73.66 0)
  (unit 1)
  (exclude_from_sim no)
  (in_bom yes)
  (on_board yes)
  (dnp no)
  (fields_autoplaced yes)
  (property "Reference" "#PWR034" (at 171.45 80.01 0) (effects (font (size 1.27 1.27)) (hide yes)))
  (property "Value" "GND" (at 171.45 78.74 0) (effects (font (size 1.27 1.27))))
  (property "Footprint" "" (at 171.45 73.66 0) (effects (font (size 1.27 1.27)) (hide yes)))
  (property "Datasheet" "" (at 171.45 73.66 0) (effects (font (size 1.27 1.27)) (hide yes)))
  (property "Description" "Power symbol creates a global label with name \"GND\" , ground" (at 171.45 73.66 0) (effects (font (size 1.27 1.27)) (hide yes)))
  (pin "1"))
 (symbol
  (lib_id "power:VBUS")
  (at 187.96 77.47 0)
  (unit 1)
  (exclude_from_sim no)
  (in_bom yes)
  (on_board yes)
  (dnp no)
  (fields_autoplaced yes)
  (property "Reference" "#PWR036" (at 187.96 81.28 0) (effects (font (size 1.27 1.27)) (hide yes)))
  (property "Value" "VBUS" (at 187.96 72.39 0) (effects (font (size 1.27 1.27))))
  (property "Footprint" "" (at 187.96 77.47 0) (effects (font (size 1.27 1.27)) (hide yes)))
  (property "Datasheet" "" (at 187.96 77.47 0) (effects (font (size 1.27 1.27)) (hide yes)))
  (property "Description" "Power symbol creates a global label with name \"VBUS\"" (at 187.96 77.47 0) (effects (font (size 1.27 1.27)) (hide yes)))
  (pin "1"))
 (symbol
  (lib_id "Connector:USB_C_Receptacle_USB2.0_16P")
  (at 119.38 101.6 0)
  (unit 1)
  (exclude_from_sim no)
  (in_bom yes)
  (on_board yes)
  (dnp no)
  (fields_autoplaced yes)
  (property "Reference" "J12" (at 119.38 78.74 0) (effects (font (size 1.27 1.27))))
  (property "Value" "USB_C_Receptacle_USB2.0_16P" (at 119.38 81.28 0) (effects (font (size 1.27 1.27))))
  (property "Footprint" "Connector_USB:USB_C_Receptacle_JAE_DX07S016JA1R1500" (at 123.19 101.6 0) (effects (font (size 1.27 1.27)) (hide yes)))
  (property "Datasheet" "https://www.usb.org/sites/default/files/documents/usb_type-c.zip" (at 123.19 101.6 0) (effects (font (size 1.27 1.27)) (hide yes)))
  (property "Description" "USB 2.0-only 16P Type-C Receptacle connector" (at 119.38 101.6 0) (effects (font (size 1.27 1.27)) (hide yes)))
  (pin "A4")
  (pin "A7")
  (pin "B9")
  (pin "B4")
  (pin "A9")
  (pin "S1")
  (pin "A6")
  (pin "A5")
  (pin "B7")
  (pin "A1")
  (pin "A8")
  (pin "B6")
  (pin "A12")
  (pin "B8")
  (pin "B1")
  (pin "B5")
  (pin "B12"))
 (symbol
  (lib_id "power:GND")
  (at 156.21 73.66 0)
  (unit 1)
  (exclude_from_sim no)
  (in_bom yes)
  (on_board yes)
  (dnp no)
  (fields_autoplaced yes)
  (property "Reference" "#PWR030" (at 156.21 80.01 0) (effects (font (size 1.27 1.27)) (hide yes)))
  (property "Value" "GND" (at 156.21 78.74 0) (effects (font (size 1.27 1.27))))
  (property "Footprint" "" (at 156.21 73.66 0) (effects (font (size 1.27 1.27)) (hide yes)))
  (property "Datasheet" "" (at 156.21 73.66 0) (effects (font (size 1.27 1.27)) (hide yes)))
  (property "Description" "Power symbol creates a global label with name \"GND\" , ground" (at 156.21 73.66 0) (effects (font (size 1.27 1.27)) (hide yes)))
  (pin "1"))
 (symbol
  (lib_id "power:GND")
  (at 119.38 124.46 0)
  (unit 1)
  (exclude_from_sim no)
  (in_bom yes)
  (on_board yes)
  (dnp no)
  (fields_autoplaced yes)
  (property "Reference" "#PWR026" (at 119.38 130.81 0) (effects (font (size 1.27 1.27)) (hide yes)))
  (property "Value" "GND" (at 119.38 129.54 0) (effects (font (size 1.27 1.27))))
  (property "Footprint" "" (at 119.38 124.46 0) (effects (font (size 1.27 1.27)) (hide yes)))
  (property "Datasheet" "" (at 119.38 124.46 0) (effects (font (size 1.27 1.27)) (hide yes)))
  (property "Description" "Power symbol creates a global label with name \"GND\" , ground" (at 119.38 124.46 0) (effects (font (size 1.27 1.27)) (hide yes)))
  (pin "1"))
 (symbol
  (lib_id "power:VBUS")
  (at 137.16 82.55 0)
  (unit 1)
  (exclude_from_sim no)
  (in_bom yes)
  (on_board yes)
  (dnp no)
  (fields_autoplaced yes)
  (property "Reference" "#PWR027" (at 137.16 86.36 0) (effects (font (size 1.27 1.27)) (hide yes)))
  (property "Value" "VBUS" (at 137.16 77.47 0) (effects (font (size 1.27 1.27))))
  (property "Footprint" "" (at 137.16 82.55 0) (effects (font (size 1.27 1.27)) (hide yes)))
  (property "Datasheet" "" (at 137.16 82.55 0) (effects (font (size 1.27 1.27)) (hide yes)))
  (property "Description" "Power symbol creates a global label with name \"VBUS\"" (at 137.16 82.55 0) (effects (font (size 1.27 1.27)) (hide yes)))
  (pin "1"))
 (symbol
  (lib_id "Device:R")
  (at 138.43 93.98 90)
  (unit 1)
  (exclude_from_sim no)
  (in_bom yes)
  (on_board yes)
  (dnp no)
  (property "Reference" "R6" (at 142.494 92.964 90) (effects (font (size 1.27 1.27))))
  (property "Value" "5k1" (at 138.176 93.98 90) (effects (font (size 1.27 1.27))))
  (property "Footprint" "Resistor_SMD:R_0603_1608Metric_Pad0.98x0.95mm_HandSolder" (at 138.43 95.758 90) (effects (font (size 1.27 1.27)) (hide yes)))
  (property "Datasheet" "~" (at 138.43 93.98 0) (effects (font (size 1.27 1.27)) (hide yes)))
  (property "Description" "Resistor" (at 138.43 93.98 0) (effects (font (size 1.27 1.27)) (hide yes)))
  (pin "1")
  (pin "2"))
 (symbol
  (lib_id "Device:R")
  (at 167.64 143.51 0)
  (unit 1)
  (exclude_from_sim no)
  (in_bom yes)
  (on_board yes)
  (dnp no)
  (fields_autoplaced yes)
  (property "Reference" "R14" (at 170.18 142.2399 0) (effects (font (size 1.27 1.27)) (justify left)))
  (property "Value" "47k5" (at 170.18 144.7799 0) (effects (font (size 1.27 1.27)) (justify left)))
  (property "Footprint" "Resistor_SMD:R_0603_1608Metric_Pad0.98x0.95mm_HandSolder" (at 165.862 143.51 90) (effects (font (size 1.27 1.27)) (hide yes)))
  (property "Datasheet" "~" (at 167.64 143.51 0) (effects (font (size 1.27 1.27)) (hide yes)))
  (property "Description" "Resistor" (at 167.64 143.51 0) (effects (font (size 1.27 1.27)) (hide yes)))
  (pin "2")
  (pin "1"))
 (symbol
  (lib_id "power:VBUS")
  (at 167.64 129.54 0)
  (unit 1)
  (exclude_from_sim no)
  (in_bom yes)
  (on_board yes)
  (dnp no)
  (fields_autoplaced yes)
  (property "Reference" "#PWR053" (at 167.64 133.35 0) (effects (font (size 1.27 1.27)) (hide yes)))
  (property "Value" "VBUS" (at 167.64 124.46 0) (effects (font (size 1.27 1.27))))
  (property "Footprint" "" (at 167.64 129.54 0) (effects (font (size 1.27 1.27)) (hide yes)))
  (property "Datasheet" "" (at 167.64 129.54 0) (effects (font (size 1.27 1.27)) (hide yes)))
  (property "Description" "Power symbol creates a global label with name \"VBUS\"" (at 167.64 129.54 0) (effects (font (size 1.27 1.27)) (hide yes)))
  (pin "1")))
